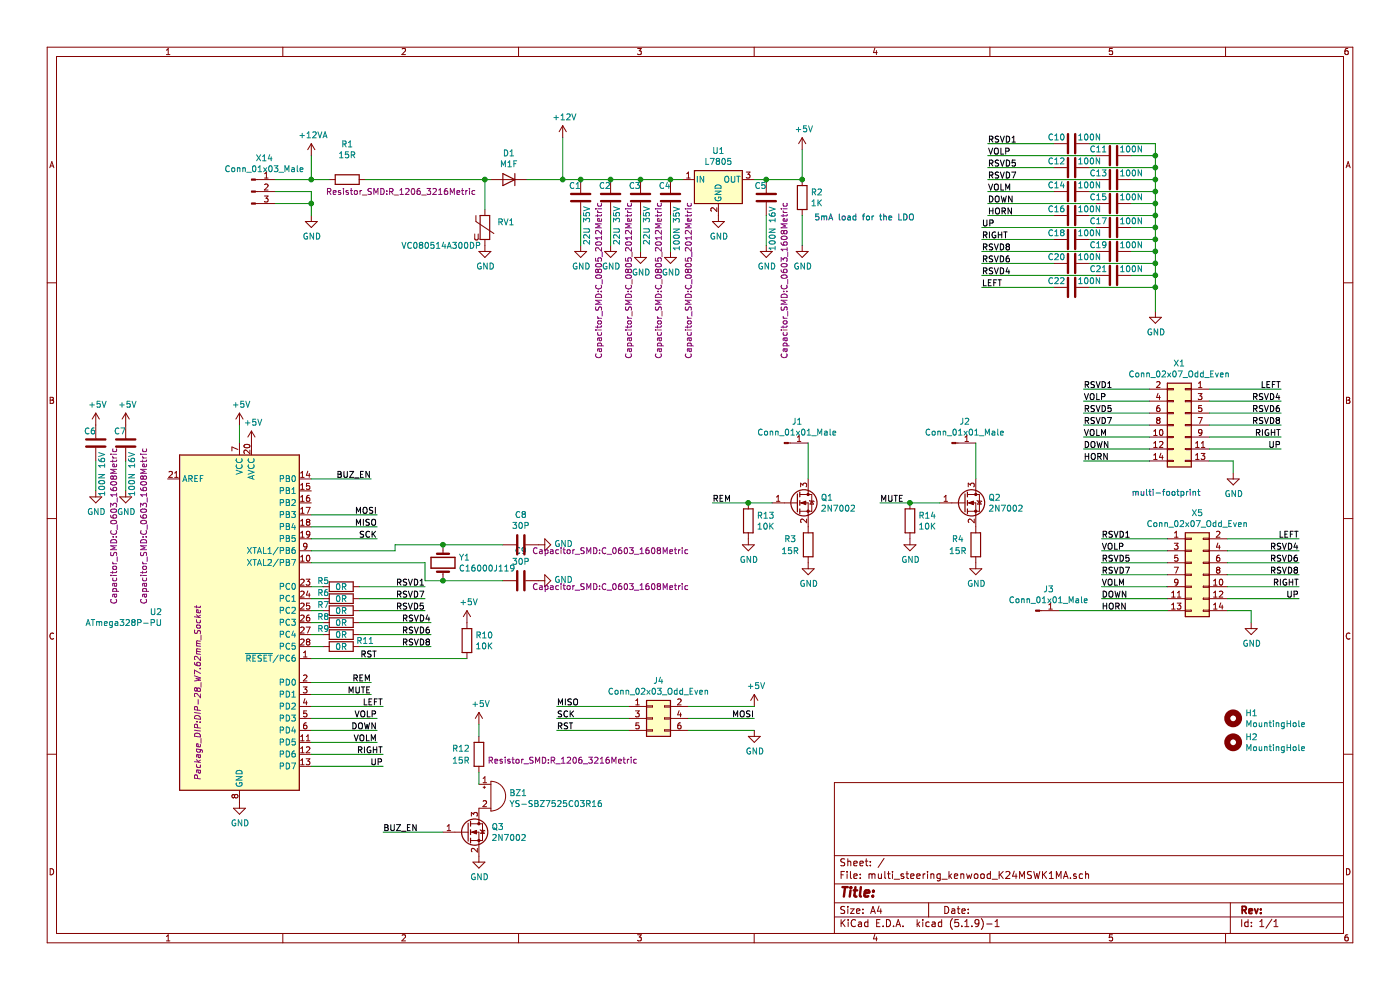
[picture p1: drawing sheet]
EESchema Schematic File Version 4
EELAYER 30 0
EELAYER END
$Descr A4 11693 8268
encoding utf-8
Sheet 1 1
Title ""
Date ""
Rev ""
Comp ""
Comment1 ""
Comment2 ""
Comment3 ""
Comment4 ""
$EndDescr
$Comp
L Connector:Conn_01x03_Male X14
U 1 1
P 2100 1600
F 0 "X14" H 2208 1881 50  0000 C CNN
F 1 "Conn_01x03_Male" H 2208 1790 50  0000 C CNN
F 2 "Connector_PinHeader_2.54mm:PinHeader_1x03_P2.54mm_Vertical" H 2100 1600 50  0001 C CNN
F 3 "~" H 2100 1600 50  0001 C CNN
	1    2100 1600
	1    0    0    -1  
$EndComp
$Comp
L power:GND #PWR03
U 1 1
P 2600 1800
F 0 "#PWR03" H 2600 1550 50  0001 C CNN
F 1 "GND" H 2605 1627 50  0000 C CNN
F 2 "" H 2600 1800 50  0001 C CNN
F 3 "" H 2600 1800 50  0001 C CNN
	1    2600 1800
	1    0    0    -1  
$EndComp
Wire Wire Line
	2300 1500 2600 1500
Wire Wire Line
	2600 1500 2600 1300
Wire Wire Line
	2300 1600 2600 1600
Wire Wire Line
	2600 1600 2600 1700
Wire Wire Line
	2600 1700 2300 1700
Connection ~ 2600 1700
Wire Wire Line
	2600 1700 2600 1800
$Comp
L Device:R R1
U 1 1
P 2900 1500
F 0 "R1" V 2603 1500 50  0000 C CNN
F 1 "15R" V 2694 1500 50  0000 C CNN
F 2 "Resistor_SMD:R_1206_3216Metric" V 3000 1950 50  0000 C CNN
F 3 "~" H 2900 1500 50  0001 C CNN
	1    2900 1500
	0    1    1    0   
$EndComp
Wire Wire Line
	2600 1500 2750 1500
Connection ~ 2600 1500
$Comp
L Device:D D1
U 1 1
P 4250 1500
F 0 "D1" H 4250 1283 50  0000 C CNN
F 1 "M1F" H 4250 1374 50  0000 C CNN
F 2 "Diode_SMD:D_SMA" H 4250 1500 50  0001 C CNN
F 3 "~" H 4250 1500 50  0001 C CNN
	1    4250 1500
	-1   0    0    1   
$EndComp
$Comp
L Device:Varistor RV1
U 1 1
P 4050 1900
F 0 "RV1" H 4153 1946 50  0000 L CNN
F 1 "VC080514A300DP" H 3350 1750 50  0000 L CNN
F 2 "Resistor_SMD:R_0805_2012Metric" V 3980 1900 50  0001 C CNN
F 3 "~" H 4050 1900 50  0001 C CNN
	1    4050 1900
	1    0    0    -1  
$EndComp
$Comp
L power:GND #PWR05
U 1 1
P 4050 2050
F 0 "#PWR05" H 4050 1800 50  0001 C CNN
F 1 "GND" H 4055 1877 50  0000 C CNN
F 2 "" H 4050 2050 50  0001 C CNN
F 3 "" H 4050 2050 50  0001 C CNN
	1    4050 2050
	1    0    0    -1  
$EndComp
$Comp
L power:+12VA #PWR02
U 1 1
P 2600 1300
F 0 "#PWR02" H 2600 1150 50  0001 C CNN
F 1 "+12VA" H 2615 1473 50  0000 C CNN
F 2 "" H 2600 1300 50  0001 C CNN
F 3 "" H 2600 1300 50  0001 C CNN
	1    2600 1300
	1    0    0    -1  
$EndComp
$Comp
L Regulator_Linear:L7805 U1
U 1 1
P 6000 1500
F 0 "U1" H 6000 1742 50  0000 C CNN
F 1 "L7805" H 6000 1651 50  0000 C CNN
F 2 "Package_TO_SOT_SMD:TO-252-3_TabPin2" H 6025 1350 50  0001 L CIN
F 3 "http://www.st.com/content/ccc/resource/technical/document/datasheet/41/4f/b3/b0/12/d4/47/88/CD00000444.pdf/files/CD00000444.pdf/jcr:content/translations/en.CD00000444.pdf" H 6000 1450 50  0001 C CNN
	1    6000 1500
	1    0    0    -1  
$EndComp
$Comp
L power:GND #PWR04
U 1 1
P 6000 1800
F 0 "#PWR04" H 6000 1550 50  0001 C CNN
F 1 "GND" H 6005 1627 50  0000 C CNN
F 2 "" H 6000 1800 50  0001 C CNN
F 3 "" H 6000 1800 50  0001 C CNN
	1    6000 1800
	1    0    0    -1  
$EndComp
$Comp
L Device:C C1
U 1 1
P 4850 1650
F 0 "C1" H 4750 1750 50  0000 L CNN
F 1 "22U 35V" V 4900 1250 50  0000 L CNN
F 2 "Capacitor_SMD:C_0805_2012Metric" V 5000 300 50  0000 L CNN
F 3 "~" H 4850 1650 50  0001 C CNN
	1    4850 1650
	1    0    0    -1  
$EndComp
Connection ~ 4850 1500
Wire Wire Line
	4850 1500 5100 1500
$Comp
L Device:C C2
U 1 1
P 5100 1650
F 0 "C2" H 5000 1750 50  0000 L CNN
F 1 "22U 35V" V 5150 1250 50  0000 L CNN
F 2 "Capacitor_SMD:C_0805_2012Metric" V 5250 300 50  0000 L CNN
F 3 "~" H 5100 1650 50  0001 C CNN
	1    5100 1650
	1    0    0    -1  
$EndComp
Connection ~ 5100 1500
Wire Wire Line
	5100 1500 5350 1500
$Comp
L Device:C C3
U 1 1
P 5350 1650
F 0 "C3" H 5250 1750 50  0000 L CNN
F 1 "22U 35V" V 5400 1250 50  0000 L CNN
F 2 "Capacitor_SMD:C_0805_2012Metric" V 5500 300 50  0000 L CNN
F 3 "~" H 5350 1650 50  0001 C CNN
	1    5350 1650
	1    0    0    -1  
$EndComp
$Comp
L power:GND #PWR06
U 1 1
P 4850 2050
F 0 "#PWR06" H 4850 1800 50  0001 C CNN
F 1 "GND" H 4855 1877 50  0000 C CNN
F 2 "" H 4850 2050 50  0001 C CNN
F 3 "" H 4850 2050 50  0001 C CNN
	1    4850 2050
	1    0    0    -1  
$EndComp
$Comp
L power:GND #PWR010
U 1 1
P 5350 2100
F 0 "#PWR010" H 5350 1850 50  0001 C CNN
F 1 "GND" H 5355 1927 50  0000 C CNN
F 2 "" H 5350 2100 50  0001 C CNN
F 3 "" H 5350 2100 50  0001 C CNN
	1    5350 2100
	1    0    0    -1  
$EndComp
$Comp
L power:GND #PWR07
U 1 1
P 5100 2050
F 0 "#PWR07" H 5100 1800 50  0001 C CNN
F 1 "GND" H 5105 1877 50  0000 C CNN
F 2 "" H 5100 2050 50  0001 C CNN
F 3 "" H 5100 2050 50  0001 C CNN
	1    5100 2050
	1    0    0    -1  
$EndComp
Wire Wire Line
	4850 2050 4850 1800
Wire Wire Line
	5100 2050 5100 1800
Wire Wire Line
	5350 1800 5350 2100
Wire Wire Line
	5350 1500 5600 1500
Connection ~ 5350 1500
$Comp
L Device:C C4
U 1 1
P 5600 1650
F 0 "C4" H 5500 1750 50  0000 L CNN
F 1 "100N 35V" V 5650 1200 50  0000 L CNN
F 2 "Capacitor_SMD:C_0805_2012Metric" V 5750 300 50  0000 L CNN
F 3 "~" H 5600 1650 50  0001 C CNN
	1    5600 1650
	1    0    0    -1  
$EndComp
Connection ~ 5600 1500
Wire Wire Line
	5600 1500 5700 1500
$Comp
L power:GND #PWR011
U 1 1
P 5600 2100
F 0 "#PWR011" H 5600 1850 50  0001 C CNN
F 1 "GND" H 5605 1927 50  0000 C CNN
F 2 "" H 5600 2100 50  0001 C CNN
F 3 "" H 5600 2100 50  0001 C CNN
	1    5600 2100
	1    0    0    -1  
$EndComp
Wire Wire Line
	5600 2100 5600 1800
$Comp
L power:+5V #PWR01
U 1 1
P 6700 1250
F 0 "#PWR01" H 6700 1100 50  0001 C CNN
F 1 "+5V" H 6715 1423 50  0000 C CNN
F 2 "" H 6700 1250 50  0001 C CNN
F 3 "" H 6700 1250 50  0001 C CNN
	1    6700 1250
	1    0    0    -1  
$EndComp
Wire Wire Line
	6300 1500 6400 1500
Wire Wire Line
	6700 1500 6700 1250
$Comp
L Device:C C5
U 1 1
P 6400 1650
F 0 "C5" H 6300 1750 50  0000 L CNN
F 1 "100N 16V" V 6450 1200 50  0000 L CNN
F 2 "Capacitor_SMD:C_0603_1608Metric" V 6550 300 50  0000 L CNN
F 3 "~" H 6400 1650 50  0001 C CNN
	1    6400 1650
	1    0    0    -1  
$EndComp
Connection ~ 6400 1500
Wire Wire Line
	6400 1500 6700 1500
$Comp
L power:GND #PWR08
U 1 1
P 6400 2050
F 0 "#PWR08" H 6400 1800 50  0001 C CNN
F 1 "GND" H 6405 1877 50  0000 C CNN
F 2 "" H 6400 2050 50  0001 C CNN
F 3 "" H 6400 2050 50  0001 C CNN
	1    6400 2050
	1    0    0    -1  
$EndComp
Wire Wire Line
	6400 2050 6400 1800
$Comp
L Device:R R2
U 1 1
P 6700 1650
F 0 "R2" H 6770 1696 50  0000 L CNN
F 1 "1K" H 6770 1605 50  0000 L CNN
F 2 "Capacitor_SMD:C_0603_1608Metric" V 6630 1650 50  0001 C CNN
F 3 "~" H 6700 1650 50  0001 C CNN
	1    6700 1650
	1    0    0    -1  
$EndComp
Connection ~ 6700 1500
$Comp
L power:GND #PWR09
U 1 1
P 6700 2050
F 0 "#PWR09" H 6700 1800 50  0001 C CNN
F 1 "GND" H 6705 1877 50  0000 C CNN
F 2 "" H 6700 2050 50  0001 C CNN
F 3 "" H 6700 2050 50  0001 C CNN
	1    6700 2050
	1    0    0    -1  
$EndComp
Wire Wire Line
	6700 2050 6700 1800
Text Notes 6800 1850 0    50   ~ 0
5mA load for the LDO
$Comp
L MCU_Microchip_ATmega:ATmega328P-PU U2
U 1 1
P 2000 5200
F 0 "U2" H 1356 5291 50  0000 R CNN
F 1 "ATmega328P-PU" H 1356 5200 50  0000 R CNN
F 2 "Package_DIP:DIP-28_W7.62mm_Socket" V 1650 5350 50  0000 R CIN
F 3 "http://ww1.microchip.com/downloads/en/DeviceDoc/ATmega328_P%20AVR%20MCU%20with%20picoPower%20Technology%20Data%20Sheet%2040001984A.pdf" H 2000 5200 50  0001 C CNN
	1    2000 5200
	1    0    0    -1  
$EndComp
$Comp
L power:+5V #PWR014
U 1 1
P 2000 3550
F 0 "#PWR014" H 2000 3400 50  0001 C CNN
F 1 "+5V" H 2015 3723 50  0000 C CNN
F 2 "" H 2000 3550 50  0001 C CNN
F 3 "" H 2000 3550 50  0001 C CNN
	1    2000 3550
	1    0    0    -1  
$EndComp
$Comp
L power:+5V #PWR015
U 1 1
P 2100 3700
F 0 "#PWR015" H 2100 3550 50  0001 C CNN
F 1 "+5V" H 2115 3873 50  0000 C CNN
F 2 "" H 2100 3700 50  0001 C CNN
F 3 "" H 2100 3700 50  0001 C CNN
	1    2100 3700
	1    0    0    -1  
$EndComp
Wire Wire Line
	2000 3700 2000 3550
$Comp
L power:GND #PWR027
U 1 1
P 2000 6700
F 0 "#PWR027" H 2000 6450 50  0001 C CNN
F 1 "GND" H 2005 6527 50  0000 C CNN
F 2 "" H 2000 6700 50  0001 C CNN
F 3 "" H 2000 6700 50  0001 C CNN
	1    2000 6700
	1    0    0    -1  
$EndComp
$Comp
L Device:Crystal Y1
U 1 1
P 3700 4700
F 0 "Y1" V 3654 4831 50  0000 L CNN
F 1 "C16000J119" V 3745 4831 50  0000 L CNN
F 2 "Crystal:Crystal_SMD_HC49-SD" H 3700 4700 50  0001 C CNN
F 3 "~" H 3700 4700 50  0001 C CNN
	1    3700 4700
	0    1    1    0   
$EndComp
$Comp
L Device:C C8
U 1 1
P 4350 4550
F 0 "C8" V 4098 4550 50  0000 C CNN
F 1 "30P" V 4189 4550 50  0000 C CNN
F 2 "Capacitor_SMD:C_0603_1608Metric" V 4400 5300 50  0000 C CNN
F 3 "~" H 4350 4550 50  0001 C CNN
	1    4350 4550
	0    1    1    0   
$EndComp
$Comp
L power:GND #PWR018
U 1 1
P 4500 4550
F 0 "#PWR018" H 4500 4300 50  0001 C CNN
F 1 "GND" V 4505 4422 50  0000 R CNN
F 2 "" H 4500 4550 50  0001 C CNN
F 3 "" H 4500 4550 50  0001 C CNN
	1    4500 4550
	0    -1   -1   0   
$EndComp
$Comp
L power:GND #PWR021
U 1 1
P 4500 4850
F 0 "#PWR021" H 4500 4600 50  0001 C CNN
F 1 "GND" V 4505 4722 50  0000 R CNN
F 2 "" H 4500 4850 50  0001 C CNN
F 3 "" H 4500 4850 50  0001 C CNN
	1    4500 4850
	0    -1   -1   0   
$EndComp
Wire Wire Line
	4200 4550 3700 4550
Wire Wire Line
	3300 4550 3700 4550
Connection ~ 3700 4550
Wire Wire Line
	2600 4700 3550 4700
Wire Wire Line
	3550 4700 3550 4850
Wire Wire Line
	3550 4850 3700 4850
Wire Wire Line
	3700 4850 4200 4850
Connection ~ 3700 4850
Wire Wire Line
	2600 4500 3150 4500
Wire Wire Line
	2600 4400 3150 4400
Wire Wire Line
	2600 4300 3150 4300
Text Label 3150 4300 2    50   ~ 0
MOSI
Text Label 3150 4400 2    50   ~ 0
MISO
Text Label 3150 4500 2    50   ~ 0
SCK
$Comp
L Connector_Generic:Conn_02x03_Odd_Even J4
U 1 1
P 5450 6000
F 0 "J4" H 5500 6317 50  0000 C CNN
F 1 "Conn_02x03_Odd_Even" H 5500 6226 50  0000 C CNN
F 2 "Connector_PinHeader_2.54mm:PinHeader_2x03_P2.54mm_Vertical" H 5450 6000 50  0001 C CNN
F 3 "~" H 5450 6000 50  0001 C CNN
	1    5450 6000
	1    0    0    -1  
$EndComp
Wire Wire Line
	5250 5900 4650 5900
Wire Wire Line
	4650 6000 5250 6000
Wire Wire Line
	4650 6100 5250 6100
Wire Wire Line
	6300 5900 5750 5900
Wire Wire Line
	6300 6000 5750 6000
Wire Wire Line
	6300 6100 5750 6100
Text Label 4650 5900 0    50   ~ 0
MISO
Text Label 4650 6000 0    50   ~ 0
SCK
Text Label 4650 6100 0    50   ~ 0
RST
Text Label 6300 6000 2    50   ~ 0
MOSI
$Comp
L power:+5V #PWR024
U 1 1
P 6300 5900
F 0 "#PWR024" H 6300 5750 50  0001 C CNN
F 1 "+5V" H 6315 6073 50  0000 C CNN
F 2 "" H 6300 5900 50  0001 C CNN
F 3 "" H 6300 5900 50  0001 C CNN
	1    6300 5900
	1    0    0    -1  
$EndComp
$Comp
L power:GND #PWR026
U 1 1
P 6300 6100
F 0 "#PWR026" H 6300 5850 50  0001 C CNN
F 1 "GND" H 6305 5927 50  0000 C CNN
F 2 "" H 6300 6100 50  0001 C CNN
F 3 "" H 6300 6100 50  0001 C CNN
	1    6300 6100
	1    0    0    -1  
$EndComp
Text Label 3150 5500 2    50   ~ 0
RST
Wire Wire Line
	2600 5500 3900 5500
$Comp
L Device:R R10
U 1 1
P 3900 5350
F 0 "R10" H 3970 5396 50  0000 L CNN
F 1 "10K" H 3970 5305 50  0000 L CNN
F 2 "Capacitor_SMD:C_0603_1608Metric" V 3830 5350 50  0001 C CNN
F 3 "~" H 3900 5350 50  0001 C CNN
	1    3900 5350
	1    0    0    -1  
$EndComp
$Comp
L power:+5V #PWR022
U 1 1
P 3900 5200
F 0 "#PWR022" H 3900 5050 50  0001 C CNN
F 1 "+5V" H 3915 5373 50  0000 C CNN
F 2 "" H 3900 5200 50  0001 C CNN
F 3 "" H 3900 5200 50  0001 C CNN
	1    3900 5200
	1    0    0    -1  
$EndComp
$Comp
L Connector_Generic:Conn_02x07_Odd_Even X5
U 1 1
P 9950 4800
F 0 "X5" H 10000 5317 50  0000 C CNN
F 1 "Conn_02x07_Odd_Even" H 10000 5226 50  0000 C CNN
F 2 "Connector_JST:JST_PHD_B14B-PHDSS_2x07_P2.00mm_Vertical" H 9950 4800 50  0001 C CNN
F 3 "~" H 9950 4800 50  0001 C CNN
	1    9950 4800
	1    0    0    -1  
$EndComp
$Comp
L power:GND #PWR023
U 1 1
P 10450 5200
F 0 "#PWR023" H 10450 4950 50  0001 C CNN
F 1 "GND" H 10455 5027 50  0000 C CNN
F 2 "" H 10450 5200 50  0001 C CNN
F 3 "" H 10450 5200 50  0001 C CNN
	1    10450 5200
	1    0    0    -1  
$EndComp
Wire Wire Line
	10250 5100 10450 5100
Wire Wire Line
	10450 5100 10450 5200
Wire Wire Line
	9750 5000 9200 5000
Wire Wire Line
	10250 4500 10850 4500
Wire Wire Line
	9750 4600 9200 4600
Wire Wire Line
	10250 4900 10850 4900
Wire Wire Line
	10250 5000 10850 5000
Wire Wire Line
	9750 4900 9200 4900
Text Label 9200 5100 0    50   ~ 0
HORN
Text Label 9200 5000 0    50   ~ 0
DOWN
Text Label 9200 4900 0    50   ~ 0
VOLM
Text Label 10850 5000 2    50   ~ 0
UP
Text Label 10850 4900 2    50   ~ 0
RIGHT
Text Label 10850 4500 2    50   ~ 0
LEFT
Text Label 9200 4600 0    50   ~ 0
VOLP
Wire Wire Line
	9750 4500 9200 4500
Wire Wire Line
	9750 4700 9200 4700
Wire Wire Line
	9750 4800 9200 4800
Wire Wire Line
	10250 4800 10850 4800
Wire Wire Line
	10250 4700 10850 4700
Wire Wire Line
	10250 4600 10850 4600
Text Label 9200 4500 0    50   ~ 0
RSVD1
Text Label 9200 4700 0    50   ~ 0
RSVD5
Text Label 9200 4800 0    50   ~ 0
RSVD7
Text Label 10850 4800 2    50   ~ 0
RSVD8
Text Label 10850 4700 2    50   ~ 0
RSVD6
Text Label 10850 4600 2    50   ~ 0
RSVD4
$Comp
L Device:Buzzer BZ1
U 1 1
P 4100 6650
F 0 "BZ1" H 4253 6679 50  0000 L CNN
F 1 "YS-SBZ7525C03R16" H 4253 6588 50  0000 L CNN
F 2 "Buzzer_Beeper:PUIAudio_SMT_0825_S_4_R" V 4075 6750 50  0001 C CNN
F 3 "~" V 4075 6750 50  0001 C CNN
	1    4100 6650
	1    0    0    -1  
$EndComp
$Comp
L power:+5V #PWR025
U 1 1
P 4000 6050
F 0 "#PWR025" H 4000 5900 50  0001 C CNN
F 1 "+5V" H 4015 6223 50  0000 C CNN
F 2 "" H 4000 6050 50  0001 C CNN
F 3 "" H 4000 6050 50  0001 C CNN
	1    4000 6050
	1    0    0    -1  
$EndComp
$Comp
L Transistor_FET:2N7002 Q3
U 1 1
P 3900 6950
F 0 "Q3" H 4104 6996 50  0000 L CNN
F 1 "2N7002" H 4104 6905 50  0000 L CNN
F 2 "Package_TO_SOT_SMD:SOT-23" H 4100 6875 50  0001 L CIN
F 3 "https://www.onsemi.com/pub/Collateral/NDS7002A-D.PDF" H 3900 6950 50  0001 L CNN
	1    3900 6950
	1    0    0    -1  
$EndComp
$Comp
L power:GND #PWR028
U 1 1
P 4000 7150
F 0 "#PWR028" H 4000 6900 50  0001 C CNN
F 1 "GND" H 4005 6977 50  0000 C CNN
F 2 "" H 4000 7150 50  0001 C CNN
F 3 "" H 4000 7150 50  0001 C CNN
	1    4000 7150
	1    0    0    -1  
$EndComp
$Comp
L Device:R R12
U 1 1
P 4000 6300
F 0 "R12" H 3850 6350 50  0000 C CNN
F 1 "15R" H 3850 6250 50  0000 C CNN
F 2 "Resistor_SMD:R_1206_3216Metric" H 4700 6250 50  0000 C CNN
F 3 "~" H 4000 6300 50  0001 C CNN
	1    4000 6300
	1    0    0    -1  
$EndComp
Wire Wire Line
	4000 6150 4000 6050
Wire Wire Line
	4000 6550 4000 6450
Wire Wire Line
	3700 6950 3200 6950
Text Label 3200 6950 0    50   ~ 0
BUZ_EN
$Comp
L Mechanical:MountingHole H1
U 1 1
P 10300 6000
F 0 "H1" H 10400 6046 50  0000 L CNN
F 1 "MountingHole" H 10400 5955 50  0000 L CNN
F 2 "MountingHole:MountingHole_3.2mm_M3" H 10300 6000 50  0001 C CNN
F 3 "~" H 10300 6000 50  0001 C CNN
	1    10300 6000
	1    0    0    -1  
$EndComp
$Comp
L Mechanical:MountingHole H2
U 1 1
P 10300 6200
F 0 "H2" H 10400 6246 50  0000 L CNN
F 1 "MountingHole" H 10400 6155 50  0000 L CNN
F 2 "MountingHole:MountingHole_3.2mm_M3" H 10300 6200 50  0001 C CNN
F 3 "~" H 10300 6200 50  0001 C CNN
	1    10300 6200
	1    0    0    -1  
$EndComp
Wire Wire Line
	2600 6300 3200 6300
Wire Wire Line
	2600 6400 3200 6400
Text Label 3200 6400 2    50   ~ 0
UP
Text Label 3200 6300 2    50   ~ 0
RIGHT
Wire Wire Line
	2600 6100 3150 6100
Wire Wire Line
	2600 6200 3150 6200
Text Label 3150 6100 2    50   ~ 0
DOWN
Text Label 3150 6200 2    50   ~ 0
VOLM
Wire Wire Line
	2600 6000 3150 6000
Text Label 3150 6000 2    50   ~ 0
VOLP
Wire Wire Line
	2600 5900 3200 5900
Text Label 3200 5900 2    50   ~ 0
LEFT
Wire Wire Line
	3000 5400 3600 5400
Wire Wire Line
	3000 5300 3600 5300
Wire Wire Line
	3000 5200 3600 5200
Text Label 3600 5400 2    50   ~ 0
RSVD8
Text Label 3600 5300 2    50   ~ 0
RSVD6
Text Label 3600 5200 2    50   ~ 0
RSVD4
Wire Wire Line
	3000 5100 3550 5100
Wire Wire Line
	3000 5000 3550 5000
Text Label 3550 5100 2    50   ~ 0
RSVD5
Text Label 3550 5000 2    50   ~ 0
RSVD7
Wire Wire Line
	3000 4900 3550 4900
Text Label 3550 4900 2    50   ~ 0
RSVD1
Wire Wire Line
	2600 4600 3300 4600
Wire Wire Line
	3300 4600 3300 4550
$Comp
L Device:R R5
U 1 1
P 2850 4900
F 0 "R5" V 2800 4750 50  0000 C CNN
F 1 "0R" V 2850 4900 50  0000 C CNN
F 2 "Resistor_SMD:R_0603_1608Metric" V 2780 4900 50  0001 C CNN
F 3 "~" H 2850 4900 50  0001 C CNN
	1    2850 4900
	0    1    1    0   
$EndComp
$Comp
L Device:R R6
U 1 1
P 2850 5000
F 0 "R6" V 2800 4850 50  0000 C CNN
F 1 "0R" V 2850 5000 50  0000 C CNN
F 2 "Resistor_SMD:R_0603_1608Metric" V 2780 5000 50  0001 C CNN
F 3 "~" H 2850 5000 50  0001 C CNN
	1    2850 5000
	0    1    1    0   
$EndComp
$Comp
L Device:R R7
U 1 1
P 2850 5100
F 0 "R7" V 2800 4950 50  0000 C CNN
F 1 "0R" V 2850 5100 50  0000 C CNN
F 2 "Resistor_SMD:R_0603_1608Metric" V 2780 5100 50  0001 C CNN
F 3 "~" H 2850 5100 50  0001 C CNN
	1    2850 5100
	0    1    1    0   
$EndComp
$Comp
L Device:R R8
U 1 1
P 2850 5200
F 0 "R8" V 2800 5050 50  0000 C CNN
F 1 "0R" V 2850 5200 50  0000 C CNN
F 2 "Resistor_SMD:R_0603_1608Metric" V 2780 5200 50  0001 C CNN
F 3 "~" H 2850 5200 50  0001 C CNN
	1    2850 5200
	0    1    1    0   
$EndComp
$Comp
L Device:R R9
U 1 1
P 2850 5300
F 0 "R9" V 2800 5150 50  0000 C CNN
F 1 "0R" V 2850 5300 50  0000 C CNN
F 2 "Resistor_SMD:R_0603_1608Metric" V 2780 5300 50  0001 C CNN
F 3 "~" H 2850 5300 50  0001 C CNN
	1    2850 5300
	0    1    1    0   
$EndComp
$Comp
L Device:R R11
U 1 1
P 2850 5400
F 0 "R11" V 2800 5600 50  0000 C CNN
F 1 "0R" V 2850 5400 50  0000 C CNN
F 2 "Resistor_SMD:R_0603_1608Metric" V 2780 5400 50  0001 C CNN
F 3 "~" H 2850 5400 50  0001 C CNN
	1    2850 5400
	0    1    1    0   
$EndComp
Wire Wire Line
	2600 4900 2700 4900
Wire Wire Line
	2700 5000 2600 5000
Wire Wire Line
	2600 5100 2700 5100
Wire Wire Line
	2700 5200 2600 5200
Wire Wire Line
	2600 5300 2700 5300
Wire Wire Line
	2700 5400 2600 5400
Wire Wire Line
	2600 4000 3100 4000
Text Label 3100 4000 2    50   ~ 0
BUZ_EN
$Comp
L Transistor_FET:2N7002 Q1
U 1 1
P 6650 4200
F 0 "Q1" H 6854 4246 50  0000 L CNN
F 1 "2N7002" H 6854 4155 50  0000 L CNN
F 2 "Package_TO_SOT_SMD:SOT-23" H 6850 4125 50  0001 L CIN
F 3 "https://www.onsemi.com/pub/Collateral/NDS7002A-D.PDF" H 6650 4200 50  0001 L CNN
	1    6650 4200
	1    0    0    -1  
$EndComp
$Comp
L power:GND #PWR019
U 1 1
P 6750 4700
F 0 "#PWR019" H 6750 4450 50  0001 C CNN
F 1 "GND" H 6755 4527 50  0000 C CNN
F 2 "" H 6750 4700 50  0001 C CNN
F 3 "" H 6750 4700 50  0001 C CNN
	1    6750 4700
	1    0    0    -1  
$EndComp
Wire Wire Line
	6450 4200 6250 4200
Text Label 5950 4200 0    50   ~ 0
REM
$Comp
L Device:R R3
U 1 1
P 6750 4550
F 0 "R3" H 6600 4600 50  0000 C CNN
F 1 "15R" H 6600 4500 50  0000 C CNN
F 2 "Resistor_SMD:R_1206_3216Metric" H 7450 4500 50  0001 C CNN
F 3 "~" H 6750 4550 50  0001 C CNN
	1    6750 4550
	1    0    0    -1  
$EndComp
$Comp
L Connector:Conn_01x01_Male J1
U 1 1
P 6550 3700
F 0 "J1" H 6658 3881 50  0000 C CNN
F 1 "Conn_01x01_Male" H 6658 3790 50  0000 C CNN
F 2 "Connector:SpringContact_Harwin_S1941-46R" H 6550 3700 50  0001 C CNN
F 3 "~" H 6550 3700 50  0001 C CNN
	1    6550 3700
	1    0    0    -1  
$EndComp
Wire Wire Line
	6750 4000 6750 3700
$Comp
L Connector:Conn_01x01_Male J3
U 1 1
P 8650 5100
F 0 "J3" H 8758 5281 50  0000 C CNN
F 1 "Conn_01x01_Male" H 8758 5190 50  0000 C CNN
F 2 "Connector:SpringContact_Harwin_S1941-46R" H 8650 5100 50  0001 C CNN
F 3 "~" H 8650 5100 50  0001 C CNN
	1    8650 5100
	1    0    0    -1  
$EndComp
Wire Wire Line
	8850 5100 9750 5100
$Comp
L Device:C C6
U 1 1
P 800 3700
F 0 "C6" H 700 3800 50  0000 L CNN
F 1 "100N 16V" V 850 3250 50  0000 L CNN
F 2 "Capacitor_SMD:C_0603_1608Metric" V 950 2350 50  0000 L CNN
F 3 "~" H 800 3700 50  0001 C CNN
	1    800  3700
	1    0    0    -1  
$EndComp
$Comp
L power:GND #PWR016
U 1 1
P 800 4100
F 0 "#PWR016" H 800 3850 50  0001 C CNN
F 1 "GND" H 805 3927 50  0000 C CNN
F 2 "" H 800 4100 50  0001 C CNN
F 3 "" H 800 4100 50  0001 C CNN
	1    800  4100
	1    0    0    -1  
$EndComp
Wire Wire Line
	800  4100 800  3850
$Comp
L Device:C C7
U 1 1
P 1050 3700
F 0 "C7" H 950 3800 50  0000 L CNN
F 1 "100N 16V" V 1100 3250 50  0000 L CNN
F 2 "Capacitor_SMD:C_0603_1608Metric" V 1200 2350 50  0000 L CNN
F 3 "~" H 1050 3700 50  0001 C CNN
	1    1050 3700
	1    0    0    -1  
$EndComp
$Comp
L power:GND #PWR017
U 1 1
P 1050 4100
F 0 "#PWR017" H 1050 3850 50  0001 C CNN
F 1 "GND" H 1055 3927 50  0000 C CNN
F 2 "" H 1050 4100 50  0001 C CNN
F 3 "" H 1050 4100 50  0001 C CNN
	1    1050 4100
	1    0    0    -1  
$EndComp
Wire Wire Line
	1050 4100 1050 3850
$Comp
L power:+5V #PWR012
U 1 1
P 800 3550
F 0 "#PWR012" H 800 3400 50  0001 C CNN
F 1 "+5V" H 815 3723 50  0000 C CNN
F 2 "" H 800 3550 50  0001 C CNN
F 3 "" H 800 3550 50  0001 C CNN
	1    800  3550
	1    0    0    -1  
$EndComp
$Comp
L power:+5V #PWR013
U 1 1
P 1050 3550
F 0 "#PWR013" H 1050 3400 50  0001 C CNN
F 1 "+5V" H 1065 3723 50  0000 C CNN
F 2 "" H 1050 3550 50  0001 C CNN
F 3 "" H 1050 3550 50  0001 C CNN
	1    1050 3550
	1    0    0    -1  
$EndComp
$Comp
L Transistor_FET:2N7002 Q2
U 1 1
P 8050 4200
F 0 "Q2" H 8254 4246 50  0000 L CNN
F 1 "2N7002" H 8254 4155 50  0000 L CNN
F 2 "Package_TO_SOT_SMD:SOT-23" H 8250 4125 50  0001 L CIN
F 3 "https://www.onsemi.com/pub/Collateral/NDS7002A-D.PDF" H 8050 4200 50  0001 L CNN
	1    8050 4200
	1    0    0    -1  
$EndComp
$Comp
L power:GND #PWR020
U 1 1
P 8150 4700
F 0 "#PWR020" H 8150 4450 50  0001 C CNN
F 1 "GND" H 8155 4527 50  0000 C CNN
F 2 "" H 8150 4700 50  0001 C CNN
F 3 "" H 8150 4700 50  0001 C CNN
	1    8150 4700
	1    0    0    -1  
$EndComp
Wire Wire Line
	7850 4200 7600 4200
Text Label 7350 4200 0    50   ~ 0
MUTE
$Comp
L Device:R R4
U 1 1
P 8150 4550
F 0 "R4" H 8000 4600 50  0000 C CNN
F 1 "15R" H 8000 4500 50  0000 C CNN
F 2 "Resistor_SMD:R_1206_3216Metric" H 8850 4500 50  0001 C CNN
F 3 "~" H 8150 4550 50  0001 C CNN
	1    8150 4550
	1    0    0    -1  
$EndComp
$Comp
L Connector:Conn_01x01_Male J2
U 1 1
P 7950 3700
F 0 "J2" H 8058 3881 50  0000 C CNN
F 1 "Conn_01x01_Male" H 8058 3790 50  0000 C CNN
F 2 "Connector:SpringContact_Harwin_S1941-46R" H 7950 3700 50  0001 C CNN
F 3 "~" H 7950 3700 50  0001 C CNN
	1    7950 3700
	1    0    0    -1  
$EndComp
Wire Wire Line
	8150 4000 8150 3700
Wire Wire Line
	2600 5700 3100 5700
Text Label 3100 5700 2    50   ~ 0
REM
Wire Wire Line
	2600 5800 3100 5800
Text Label 3100 5800 2    50   ~ 0
MUTE
Wire Wire Line
	8800 1600 8250 1600
Text Label 8250 1800 0    50   ~ 0
HORN
Text Label 8250 1700 0    50   ~ 0
DOWN
Text Label 8250 1600 0    50   ~ 0
VOLM
Text Label 8250 1300 0    50   ~ 0
VOLP
Wire Wire Line
	8800 1200 8250 1200
Wire Wire Line
	8800 1400 8250 1400
Text Label 8250 1200 0    50   ~ 0
RSVD1
Text Label 8250 1400 0    50   ~ 0
RSVD5
Text Label 8250 1500 0    50   ~ 0
RSVD7
Wire Wire Line
	8250 1800 8800 1800
Wire Wire Line
	8800 2400 8200 2400
Wire Wire Line
	8800 2000 8200 2000
Text Label 8200 1900 0    50   ~ 0
UP
Text Label 8200 2000 0    50   ~ 0
RIGHT
Text Label 8200 2400 0    50   ~ 0
LEFT
Wire Wire Line
	8800 2200 8200 2200
Text Label 8200 2100 0    50   ~ 0
RSVD8
Text Label 8200 2200 0    50   ~ 0
RSVD6
Text Label 8200 2300 0    50   ~ 0
RSVD4
$Comp
L Device:C C10
U 1 1
P 8950 1200
F 0 "C10" V 9000 1250 50  0000 L CNN
F 1 "100N" V 9000 950 50  0000 L CNN
F 2 "Capacitor_SMD:C_0603_1608Metric" V 9100 -150 50  0001 L CNN
F 3 "~" H 8950 1200 50  0001 C CNN
	1    8950 1200
	0    -1   -1   0   
$EndComp
$Comp
L Device:C C11
U 1 1
P 9300 1300
F 0 "C11" V 9350 1350 50  0000 L CNN
F 1 "100N" V 9350 1050 50  0000 L CNN
F 2 "Capacitor_SMD:C_0603_1608Metric" V 9450 -50 50  0001 L CNN
F 3 "~" H 9300 1300 50  0001 C CNN
	1    9300 1300
	0    -1   -1   0   
$EndComp
$Comp
L Device:C C12
U 1 1
P 8950 1400
F 0 "C12" V 9000 1450 50  0000 L CNN
F 1 "100N" V 9000 1150 50  0000 L CNN
F 2 "Capacitor_SMD:C_0603_1608Metric" V 9100 50  50  0001 L CNN
F 3 "~" H 8950 1400 50  0001 C CNN
	1    8950 1400
	0    -1   -1   0   
$EndComp
$Comp
L Device:C C13
U 1 1
P 9300 1500
F 0 "C13" V 9350 1550 50  0000 L CNN
F 1 "100N" V 9350 1250 50  0000 L CNN
F 2 "Capacitor_SMD:C_0603_1608Metric" V 9450 150 50  0001 L CNN
F 3 "~" H 9300 1500 50  0001 C CNN
	1    9300 1500
	0    -1   -1   0   
$EndComp
$Comp
L Device:C C14
U 1 1
P 8950 1600
F 0 "C14" V 9000 1650 50  0000 L CNN
F 1 "100N" V 9000 1350 50  0000 L CNN
F 2 "Capacitor_SMD:C_0603_1608Metric" V 9100 250 50  0001 L CNN
F 3 "~" H 8950 1600 50  0001 C CNN
	1    8950 1600
	0    -1   -1   0   
$EndComp
$Comp
L Device:C C15
U 1 1
P 9300 1700
F 0 "C15" V 9350 1750 50  0000 L CNN
F 1 "100N" V 9350 1450 50  0000 L CNN
F 2 "Capacitor_SMD:C_0603_1608Metric" V 9450 350 50  0001 L CNN
F 3 "~" H 9300 1700 50  0001 C CNN
	1    9300 1700
	0    -1   -1   0   
$EndComp
$Comp
L Device:C C16
U 1 1
P 8950 1800
F 0 "C16" V 9000 1850 50  0000 L CNN
F 1 "100N" V 9000 1550 50  0000 L CNN
F 2 "Capacitor_SMD:C_0603_1608Metric" V 9100 450 50  0001 L CNN
F 3 "~" H 8950 1800 50  0001 C CNN
	1    8950 1800
	0    -1   -1   0   
$EndComp
$Comp
L Device:C C17
U 1 1
P 9300 1900
F 0 "C17" V 9350 1950 50  0000 L CNN
F 1 "100N" V 9350 1650 50  0000 L CNN
F 2 "Capacitor_SMD:C_0603_1608Metric" V 9450 550 50  0001 L CNN
F 3 "~" H 9300 1900 50  0001 C CNN
	1    9300 1900
	0    -1   -1   0   
$EndComp
$Comp
L Device:C C19
U 1 1
P 9300 2100
F 0 "C19" V 9350 2150 50  0000 L CNN
F 1 "100N" V 9350 1850 50  0000 L CNN
F 2 "Capacitor_SMD:C_0603_1608Metric" V 9450 750 50  0001 L CNN
F 3 "~" H 9300 2100 50  0001 C CNN
	1    9300 2100
	0    -1   -1   0   
$EndComp
$Comp
L Device:C C21
U 1 1
P 9300 2300
F 0 "C21" V 9350 2350 50  0000 L CNN
F 1 "100N" V 9350 2050 50  0000 L CNN
F 2 "Capacitor_SMD:C_0603_1608Metric" V 9450 950 50  0001 L CNN
F 3 "~" H 9300 2300 50  0001 C CNN
	1    9300 2300
	0    -1   -1   0   
$EndComp
$Comp
L Device:C C18
U 1 1
P 8950 2000
F 0 "C18" V 9000 2050 50  0000 L CNN
F 1 "100N" V 9000 1750 50  0000 L CNN
F 2 "Capacitor_SMD:C_0603_1608Metric" V 9100 650 50  0001 L CNN
F 3 "~" H 8950 2000 50  0001 C CNN
	1    8950 2000
	0    -1   -1   0   
$EndComp
$Comp
L Device:C C20
U 1 1
P 8950 2200
F 0 "C20" V 9000 2250 50  0000 L CNN
F 1 "100N" V 9000 1950 50  0000 L CNN
F 2 "Capacitor_SMD:C_0603_1608Metric" V 9100 850 50  0001 L CNN
F 3 "~" H 8950 2200 50  0001 C CNN
	1    8950 2200
	0    -1   -1   0   
$EndComp
$Comp
L Device:C C22
U 1 1
P 8950 2400
F 0 "C22" V 9000 2450 50  0000 L CNN
F 1 "100N" V 9000 2150 50  0000 L CNN
F 2 "Capacitor_SMD:C_0603_1608Metric" V 9100 1050 50  0001 L CNN
F 3 "~" H 8950 2400 50  0001 C CNN
	1    8950 2400
	0    -1   -1   0   
$EndComp
Wire Wire Line
	8250 1300 9150 1300
Wire Wire Line
	8250 1500 9150 1500
Wire Wire Line
	8250 1700 9150 1700
Wire Wire Line
	8200 1900 9150 1900
Wire Wire Line
	8200 2100 9150 2100
Wire Wire Line
	8200 2300 9150 2300
Wire Wire Line
	9100 1200 9650 1200
Wire Wire Line
	9650 2400 9100 2400
Wire Wire Line
	9650 2400 9650 2600
Connection ~ 9650 2400
Wire Wire Line
	9450 2300 9650 2300
Connection ~ 9650 2300
Wire Wire Line
	9650 2300 9650 2400
Wire Wire Line
	9100 2200 9650 2200
Wire Wire Line
	9650 1200 9650 1300
Connection ~ 9650 2200
Wire Wire Line
	9650 2200 9650 2300
Wire Wire Line
	9450 2100 9650 2100
Connection ~ 9650 2100
Wire Wire Line
	9650 2100 9650 2200
Wire Wire Line
	9650 2000 9100 2000
Connection ~ 9650 2000
Wire Wire Line
	9650 2000 9650 2100
Wire Wire Line
	9450 1900 9650 1900
Connection ~ 9650 1900
Wire Wire Line
	9650 1900 9650 2000
Wire Wire Line
	9650 1800 9100 1800
Connection ~ 9650 1800
Wire Wire Line
	9650 1800 9650 1900
Wire Wire Line
	9450 1700 9650 1700
Connection ~ 9650 1700
Wire Wire Line
	9650 1700 9650 1800
Wire Wire Line
	9100 1600 9650 1600
Connection ~ 9650 1600
Wire Wire Line
	9650 1600 9650 1700
Wire Wire Line
	9450 1500 9650 1500
Connection ~ 9650 1500
Wire Wire Line
	9650 1500 9650 1600
Wire Wire Line
	9100 1400 9650 1400
Connection ~ 9650 1400
Wire Wire Line
	9650 1400 9650 1500
Wire Wire Line
	9450 1300 9650 1300
Connection ~ 9650 1300
Wire Wire Line
	9650 1300 9650 1400
$Comp
L power:GND #PWR0101
U 1 1
P 9650 2600
F 0 "#PWR0101" H 9650 2350 50  0001 C CNN
F 1 "GND" H 9655 2427 50  0000 C CNN
F 2 "" H 9650 2600 50  0001 C CNN
F 3 "" H 9650 2600 50  0001 C CNN
	1    9650 2600
	1    0    0    -1  
$EndComp
$Comp
L power:+12V #PWR0102
U 1 1
P 4700 1150
F 0 "#PWR0102" H 4700 1000 50  0001 C CNN
F 1 "+12V" H 4715 1323 50  0000 C CNN
F 2 "" H 4700 1150 50  0001 C CNN
F 3 "" H 4700 1150 50  0001 C CNN
	1    4700 1150
	1    0    0    -1  
$EndComp
Wire Wire Line
	4700 1500 4700 1150
Connection ~ 4700 1500
Wire Wire Line
	4700 1500 4850 1500
Wire Wire Line
	4400 1500 4700 1500
Wire Wire Line
	4050 1750 4050 1500
Wire Wire Line
	3050 1500 4050 1500
Connection ~ 4050 1500
Wire Wire Line
	4050 1500 4100 1500
$Comp
L Device:C C9
U 1 1
P 4350 4850
F 0 "C9" V 4098 4850 50  0000 C CNN
F 1 "30P" V 4189 4850 50  0000 C CNN
F 2 "Capacitor_SMD:C_0603_1608Metric" V 4400 5600 50  0000 C CNN
F 3 "~" H 4350 4850 50  0001 C CNN
	1    4350 4850
	0    1    1    0   
$EndComp
$Comp
L Connector_Generic:Conn_02x07_Odd_Even X1
U 1 1
P 9900 3550
F 0 "X1" H 9950 4067 50  0000 C CNN
F 1 "Conn_02x07_Odd_Even" H 9950 3976 50  0000 C CNN
F 2 "Connector_PinHeader_2.00mm:PinHeader_2x07_P2.00mm_Vertical_SMD" H 9900 3550 50  0001 C CNN
F 3 "~" H 9900 3550 50  0001 C CNN
	1    9900 3550
	-1   0    0    -1  
$EndComp
$Comp
L power:GND #PWR029
U 1 1
P 10300 3950
F 0 "#PWR029" H 10300 3700 50  0001 C CNN
F 1 "GND" H 10305 3777 50  0000 C CNN
F 2 "" H 10300 3950 50  0001 C CNN
F 3 "" H 10300 3950 50  0001 C CNN
	1    10300 3950
	1    0    0    -1  
$EndComp
Wire Wire Line
	10100 3850 10300 3850
Wire Wire Line
	10300 3850 10300 3950
Wire Wire Line
	9600 3750 9050 3750
Wire Wire Line
	10100 3250 10700 3250
Wire Wire Line
	9600 3350 9050 3350
Wire Wire Line
	10100 3650 10700 3650
Wire Wire Line
	10100 3750 10700 3750
Wire Wire Line
	9600 3650 9050 3650
Text Label 9050 3850 0    50   ~ 0
HORN
Text Label 9050 3750 0    50   ~ 0
DOWN
Text Label 9050 3650 0    50   ~ 0
VOLM
Text Label 10700 3750 2    50   ~ 0
UP
Text Label 10700 3650 2    50   ~ 0
RIGHT
Text Label 10700 3250 2    50   ~ 0
LEFT
Text Label 9050 3350 0    50   ~ 0
VOLP
Wire Wire Line
	9600 3250 9050 3250
Wire Wire Line
	9600 3450 9050 3450
Wire Wire Line
	9600 3550 9050 3550
Wire Wire Line
	10100 3550 10700 3550
Wire Wire Line
	10100 3450 10700 3450
Wire Wire Line
	10100 3350 10700 3350
Text Label 9050 3250 0    50   ~ 0
RSVD1
Text Label 9050 3450 0    50   ~ 0
RSVD5
Text Label 9050 3550 0    50   ~ 0
RSVD7
Text Label 10700 3550 2    50   ~ 0
RSVD8
Text Label 10700 3450 2    50   ~ 0
RSVD6
Text Label 10700 3350 2    50   ~ 0
RSVD4
Wire Wire Line
	9050 3850 9600 3850
Text Notes 9450 4150 0    50   ~ 0
multi-footprint\n
$Comp
L Device:R R13
U 1 1
P 6250 4350
F 0 "R13" H 6320 4396 50  0000 L CNN
F 1 "10K" H 6320 4305 50  0000 L CNN
F 2 "Capacitor_SMD:C_0603_1608Metric" V 6180 4350 50  0001 C CNN
F 3 "~" H 6250 4350 50  0001 C CNN
	1    6250 4350
	1    0    0    -1  
$EndComp
Connection ~ 6250 4200
Wire Wire Line
	6250 4200 5950 4200
$Comp
L Device:R R14
U 1 1
P 7600 4350
F 0 "R14" H 7670 4396 50  0000 L CNN
F 1 "10K" H 7670 4305 50  0000 L CNN
F 2 "Capacitor_SMD:C_0603_1608Metric" V 7530 4350 50  0001 C CNN
F 3 "~" H 7600 4350 50  0001 C CNN
	1    7600 4350
	1    0    0    -1  
$EndComp
Connection ~ 7600 4200
Wire Wire Line
	7600 4200 7350 4200
$Comp
L power:GND #PWR0103
U 1 1
P 6250 4500
F 0 "#PWR0103" H 6250 4250 50  0001 C CNN
F 1 "GND" H 6255 4327 50  0000 C CNN
F 2 "" H 6250 4500 50  0001 C CNN
F 3 "" H 6250 4500 50  0001 C CNN
	1    6250 4500
	1    0    0    -1  
$EndComp
$Comp
L power:GND #PWR0104
U 1 1
P 7600 4500
F 0 "#PWR0104" H 7600 4250 50  0001 C CNN
F 1 "GND" H 7605 4327 50  0000 C CNN
F 2 "" H 7600 4500 50  0001 C CNN
F 3 "" H 7600 4500 50  0001 C CNN
	1    7600 4500
	1    0    0    -1  
$EndComp
$EndSCHEMATC
